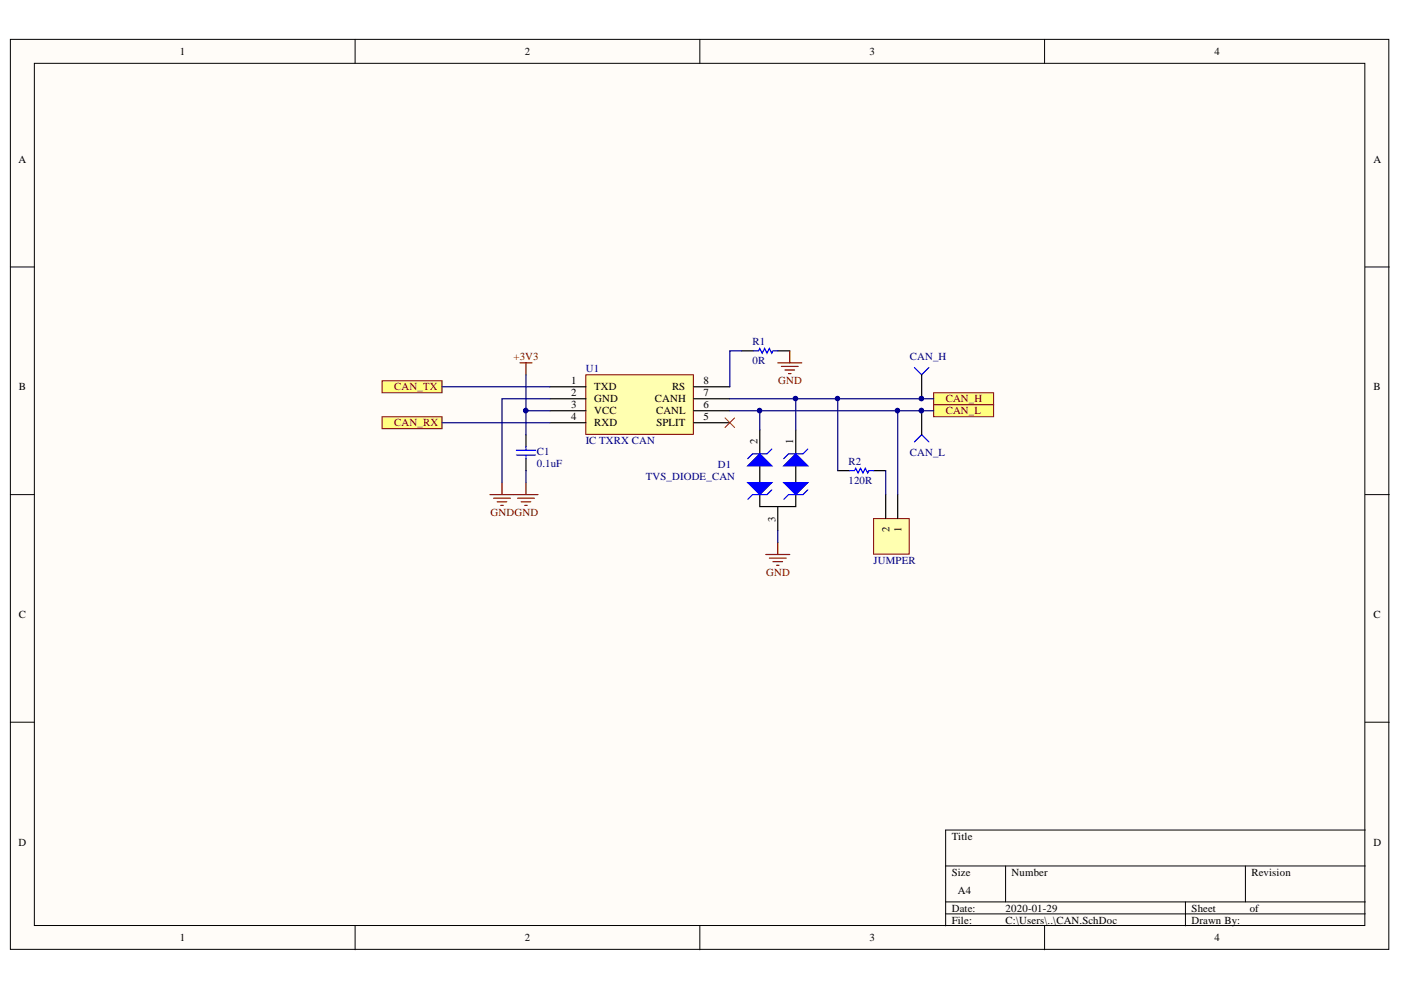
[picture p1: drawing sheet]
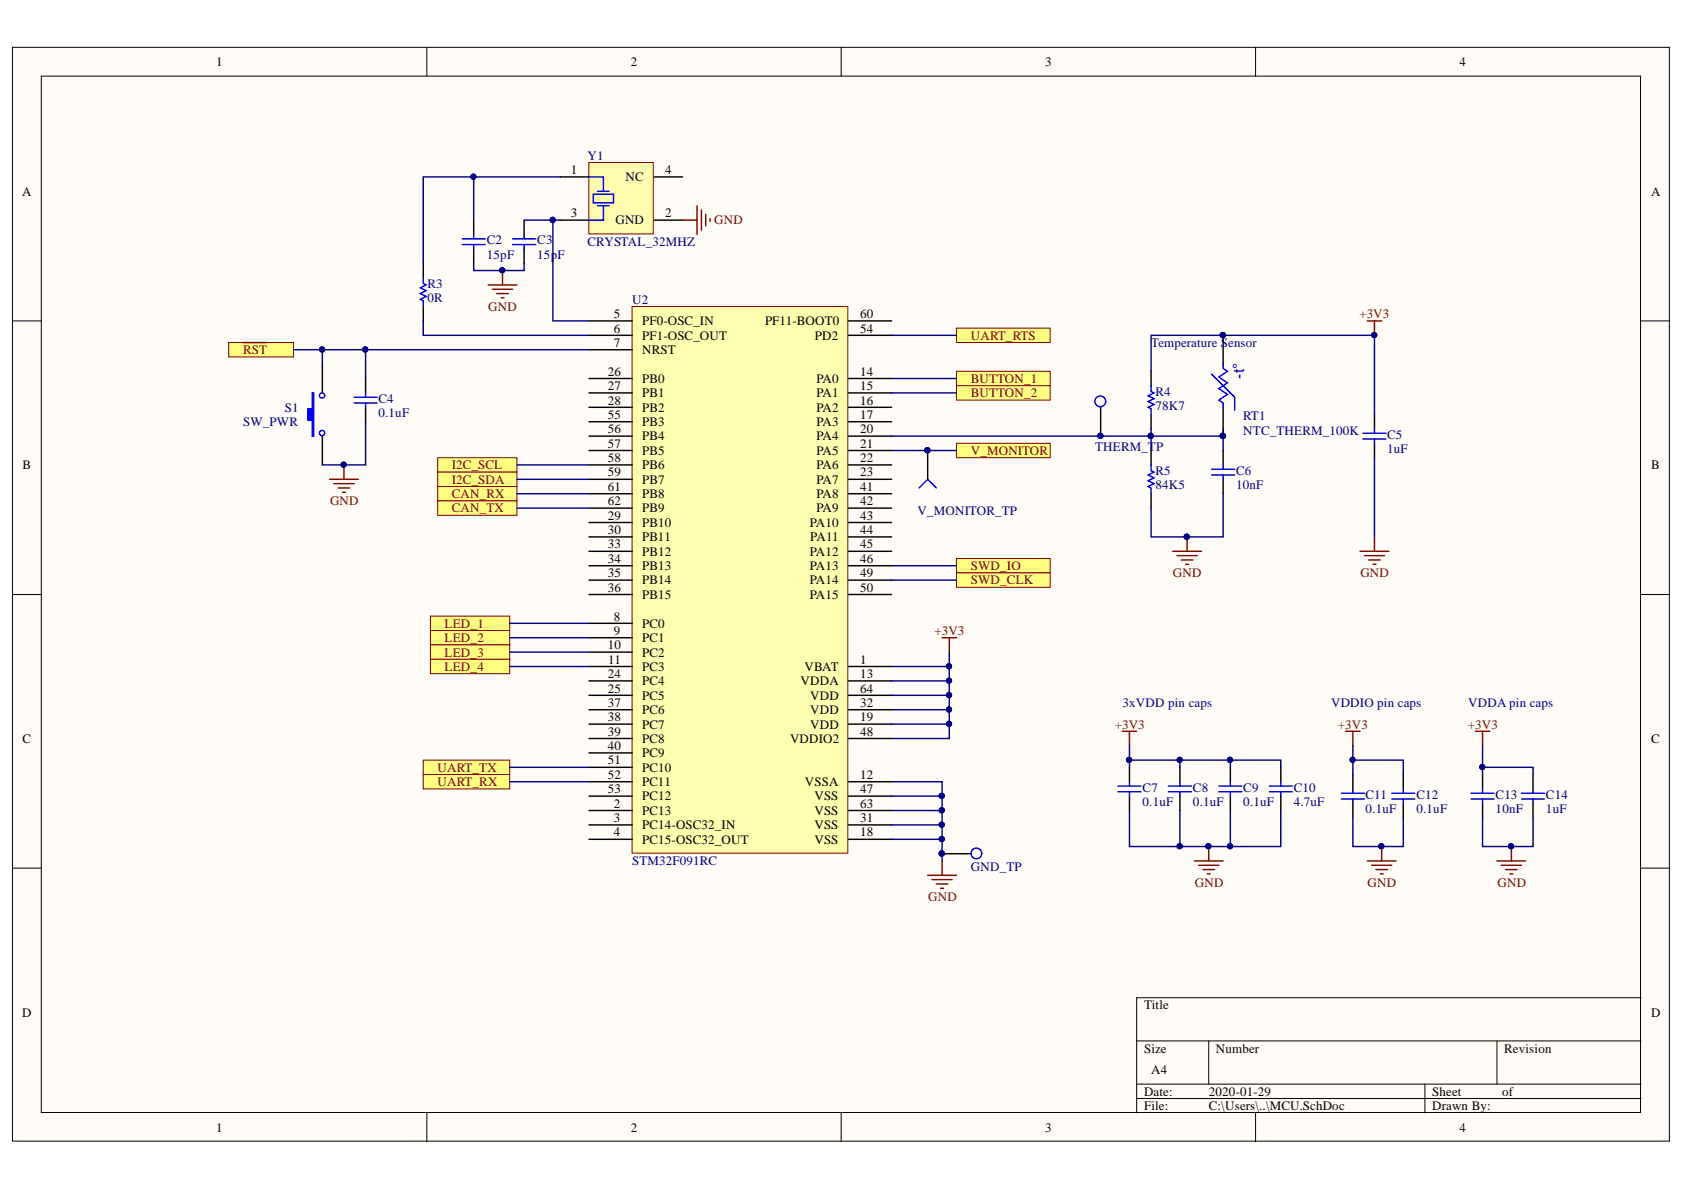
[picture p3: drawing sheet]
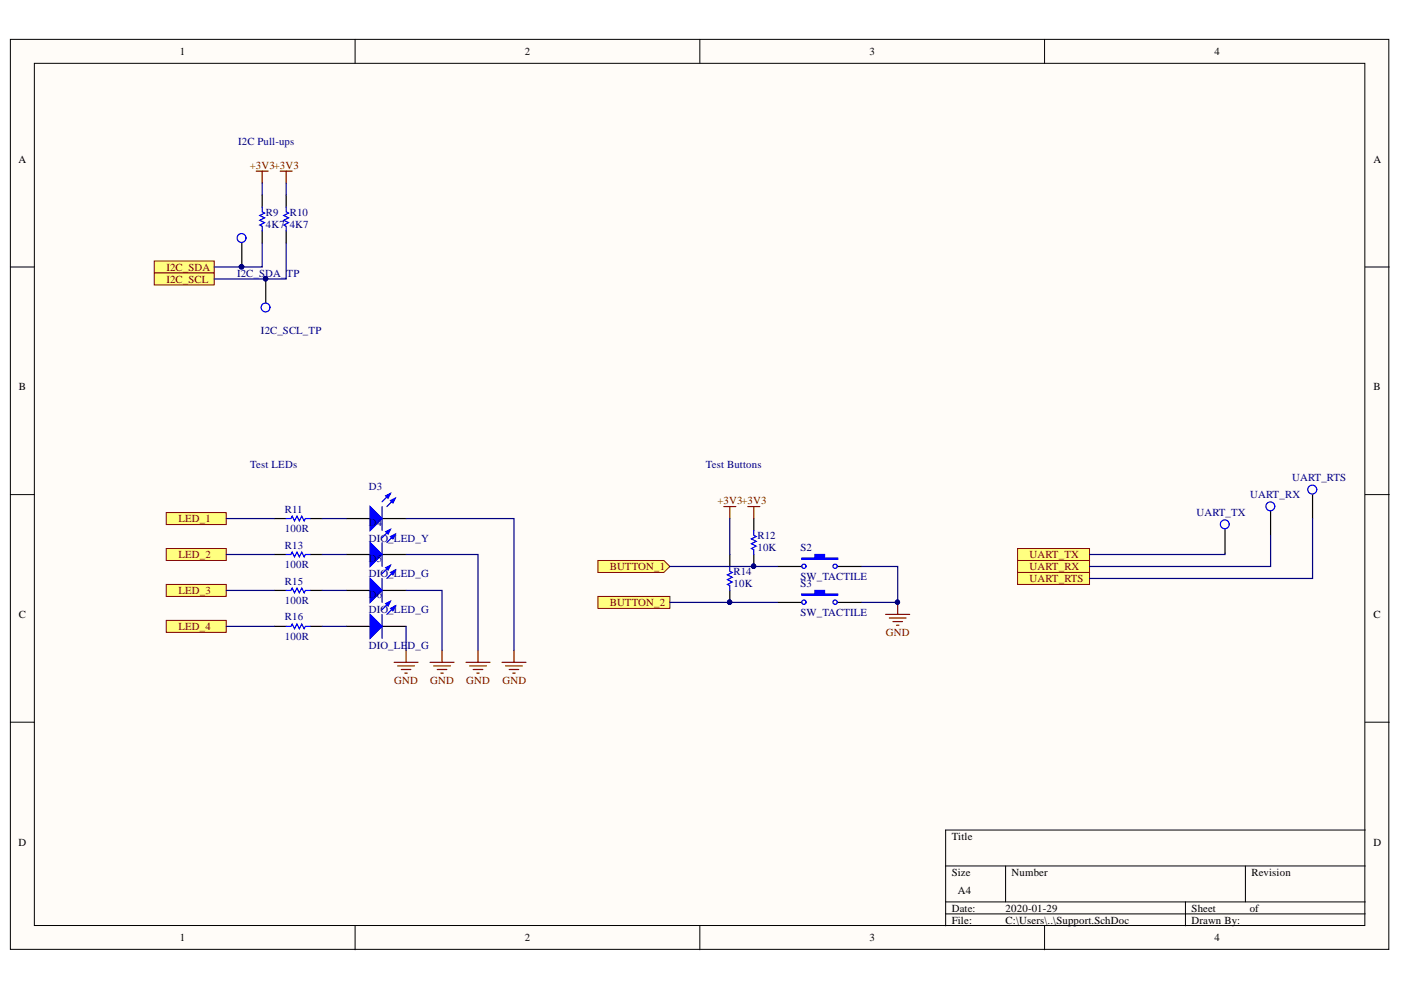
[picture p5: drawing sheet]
# Altium project Safety.PrjPCB
3 sheets, 50 parts. Net scope: flat (ports and power ports of the same name join across sheets).
Board file: Safety_rev1.PcbDoc
Sheets:
  Support.SchDoc
  CAN.SchDoc
  MCU.SchDoc

## Sheet Support.SchDoc
size A4

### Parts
D3  DIO_LED_Y  [LED_0805_LINE]
D4  DIO_LED_G  [LED_0805_LINE]
D5  DIO_LED_G  [LED_0805_LINE]
D6  DIO_LED_G  [LED_0805_LINE]
R9  value 4K7  [RESC0603(1608)_N]  (hidden comment: RES_4K7_0603)
R10  value 4K7  [RESC0603(1608)_N]  (hidden comment: RES_4K7_0603)
R11  value 100R  [RESC0603(1608)_N]  (hidden comment: RES_100R_0603)
R12  value 10K  [RESC0603(1608)_N]  (hidden comment: RES_10K_0603)
R13  value 100R  [RESC0603(1608)_N]  (hidden comment: RES_100R_0603)
R14  value 10K  [RESC0603(1608)_N]  (hidden comment: RES_10K_0603)
R15  value 100R  [RESC0603(1608)_N]  (hidden comment: RES_100R_0603)
R16  value 100R  [RESC0603(1608)_N]  (hidden comment: RES_100R_0603)
S2  SW_TACTILE  [B3U-1100P]
S3  SW_TACTILE  [B3U-1100P]
TP7  I2C_SDA_TP  [TESTPOINT_LOOP]
TP8  I2C_SCL_TP  [TESTPOINT_LOOP]
TP9  UART_RTS  [TESTPOINT_LOOP]
TP10  UART_RX  [TESTPOINT_LOOP]
TP11  UART_TX  [TESTPOINT_LOOP]

### Ports
BUTTON_1 (in), BUTTON_2, I2C_SCL, I2C_SDA, LED_1, LED_2, LED_3, LED_4, UART_RTS, UART_RX, UART_TX

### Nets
+3V3: R9.2 R10.2 R12.2 R14.1
GND: D3.2(K) D4.2(K) D5.2(K) D6.2(K) S2.2 S3.2
NetD3_1: D3.1(A) R11.2
NetD4_1: D4.1(A) R13.2
NetD5_1: D5.1(A) R15.2
NetD6_1: D6.1(A) R16.2
NetR9_1: R9.1 TP7.1(=value) ; port I2C_SDA
NetR10_1: R10.1 TP8.1(=value) ; port I2C_SCL
NetR11_1: R11.1 ; port LED_1
NetR12_1: R12.1 S2.1 ; port BUTTON_1
NetR13_1: R13.1 ; port LED_2
NetR14_2: R14.2 S3.1 ; port BUTTON_2
NetR15_1: R15.1 ; port LED_3
NetR16_1: R16.1 ; port LED_4
NetTP9_1: TP9.1(=value) ; port UART_RTS
NetTP10_1: TP10.1(=value) ; port UART_RX
NetTP11_1: TP11.1(=value) ; port UART_TX

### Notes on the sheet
- I2C Pull-ups
- Test LEDs
- Test Buttons

## Sheet CAN.SchDoc
size A4

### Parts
1  JUMPER  [HDR1X2]
C1  value 0.1uF  [CAPC0603(1608)55_N]  (hidden comment: CAP_0.1uF_16V_0603)
D1  TVS_DIODE_CAN  [TVS_DIODE_CAN]
R1  value 0R  [RESC0603(1608)_N]  (hidden comment: RES_0R_0603)
R2  value 120R  [RESC0603(1608)_N]  (hidden comment: RES_120R_0603)
TP1  CAN_H  [TESTPOINT]
TP2  CAN_L  [TESTPOINT]
U1  IC TXRX CAN  [LT-S8_N]

### Ports
CAN_H, CAN_L, CAN_RX, CAN_TX

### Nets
+3V3: C1.2 U1.3(VCC)
GND: C1.1 D1.3 R1.2 U1.2(GND)
Net1_1: 1.1 D1.2 TP2.1(=value) U1.6(CANL) ; port CAN_L
Net1_2: 1.2 R2.2
NetD1_1: D1.1 R2.1 TP1.1(=value) U1.7(CANH) ; port CAN_H
NetR1_1: R1.1 U1.8(RS)
NetU1_1: U1.1(TXD) ; port CAN_TX
NetU1_4: U1.4(RXD) ; port CAN_RX

Not connected (* = marked no-connect by the designer): U1 5(SPLIT)*

## Sheet MCU.SchDoc
size A4

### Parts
C2  value 15pF  [CAPC0603(1608)55_N]  (hidden comment: CAP_15pF_0603)
C3  value 15pF  [CAPC0603(1608)55_N]  (hidden comment: CAP_15pF_0603)
C4  value 0.1uF  [CAPC0603(1608)55_N]  (hidden comment: CAP_0.1uF_16V_0603)
C5  value 1uF  [CAPC0603(1608)55_N]  (hidden comment: CAP_1uF_16V_0603)
C6  value 10nF  [CAPC0603(1608)55_N]  (hidden comment: CAP_10nF_0603)
C7  value 0.1uF  [CAPC0603(1608)55_N]  (hidden comment: CAP_0.1uF_16V_0603)
C8  value 0.1uF  [CAPC0603(1608)55_N]  (hidden comment: CAP_0.1uF_16V_0603)
C9  value 0.1uF  [CAPC0603(1608)55_N]  (hidden comment: CAP_0.1uF_16V_0603)
C10  value 4.7uF  [CAPC0603(1608)55_N]  (hidden comment: CAP_4.7uF_0603)
C11  value 0.1uF  [CAPC0603(1608)55_N]  (hidden comment: CAP_0.1uF_16V_0603)
C12  value 0.1uF  [CAPC0603(1608)55_N]  (hidden comment: CAP_0.1uF_16V_0603)
C13  value 10nF  [CAPC0603(1608)55_N]  (hidden comment: CAP_10nF_0603)
C14  value 1uF  [CAPC0603(1608)55_N]  (hidden comment: CAP_1uF_16V_0603)
R3  value 0R  [RESC0603(1608)_N]  (hidden comment: RES_0R_0603)
R4  value 78K7  [RESC0603(1608)_N]  (hidden comment: RES_78K7_0603)
R5  value 84K5  [RESC0603(1608)_N]  (hidden comment: RES_84K5_0603)
RT1  NTC_THERM_100K  [RESC0603(1608)_N]
S1  SW_PWR  [PTS830GM140]
TP3  THERM_TP  [TESTPOINT_LOOP]
TP4  V_MONITOR_TP  [TESTPOINT]
TP5  GND_TP  [TESTPOINT_LOOP]
U2  STM32F091RC  [STM_LQFP64_N]
Y1  CRYSTAL_32MHZ  [AVX-CX2520DB32000D0GEJZ1-4_V]

### Ports
BUTTON_1, BUTTON_2, CAN_RX, CAN_TX, I2C_SCL, I2C_SDA, LED_1, LED_2, LED_3, LED_4, SWD_CLK, SWD_IO, UART_RTS, UART_RX, UART_TX, V_MONITOR, ~{RST}

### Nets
+3V3: C5.2 C7.2 C8.2 C9.2 C10.2 C11.2 C12.2 C13.2 C14.2 R4.2 RT1.1 U2.1(VBAT) U2.13(VDDA) U2.19(VDD) U2.32(VDD) U2.48(VDDIO2) U2.64(VDD)
GND: C2.1 C3.1 C4.1 C5.1 C6.1 C7.1 C8.1 C9.1 C10.1 C11.1 C12.1 C13.1 C14.1 R5.1 S1.1 TP5.1(=value) U2.12(VSSA) U2.18(VSS) U2.31(VSS) U2.47(VSS) U2.63(VSS) Y1.2(GND)
NetC2_2: C2.2 R3.2 Y1.1(HOT)
NetC3_2: C3.2 U2.5(PF0-OSC_IN) Y1.3(HOT)
NetC4_2: C4.2 S1.2 U2.7(NRST) ; port ~{RST}
NetC6_2: C6.2 R4.1 R5.2 RT1.2 TP3.1(=value) U2.20(PA4)
NetR3_1: R3.1 U2.6(PF1-OSC_OUT)
NetR9_1: U2.59(PB7) ; port I2C_SDA
NetR10_1: U2.58(PB6) ; port I2C_SCL
NetR11_1: U2.8(PC0) ; port LED_1
NetR12_1: U2.14(PA0) ; port BUTTON_1
NetR13_1: U2.9(PC1) ; port LED_2
NetR14_2: U2.15(PA1) ; port BUTTON_2
NetR15_1: U2.10(PC2) ; port LED_3
NetR16_1: U2.11(PC3) ; port LED_4
NetTP4_1: TP4.1(=value) U2.21(PA5) ; port V_MONITOR
NetTP9_1: U2.54(PD2) ; port UART_RTS
NetTP10_1: U2.52(PC11) ; port UART_RX
NetTP11_1: U2.51(PC10) ; port UART_TX
NetU1_1: U2.62(PB9) ; port CAN_TX
NetU1_4: U2.61(PB8) ; port CAN_RX
NetU2_46: U2.46(PA13) ; port SWD_IO
NetU2_49: U2.49(PA14) ; port SWD_CLK

Not connected (* = marked no-connect by the designer): U2 2(PC13) 3(PC14-OSC32_IN) 4(PC15-OSC32_OUT) 16(PA2) 17(PA3) 22(PA6) 23(PA7) 24(PC4) 25(PC5) 26(PB0) 27(PB1) 28(PB2) 29(PB10) 30(PB11) 33(PB12) 34(PB13) 35(PB14) 36(PB15) 37(PC6) 38(PC7) 39(PC8) 40(PC9) 41(PA8) 42(PA9) 43(PA10) 44(PA11) 45(PA12) 50(PA15) 53(PC12) 55(PB3) 56(PB4) 57(PB5) 60(PF11-BOOT0); Y1 4(NC)

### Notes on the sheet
- (near RT1) Temperature Sensor
- 3xVDD pin caps
- VDDIO pin caps
- VDDA pin caps

## Nets that join several sheets
+3V3: Support (R9.2 R10.2 R12.2 R14.1), CAN (C1.2 U1.3), MCU (17 pins)
GND: Support (6 pins), CAN (C1.1 D1.3 R1.2 U1.2), MCU (22 pins)
NetR9_1: Support (R9.1 TP7.1), MCU (U2.59)
NetR10_1: Support (R10.1 TP8.1), MCU (U2.58)
NetR11_1: Support (R11.1), MCU (U2.8)
NetR12_1: Support (R12.1 S2.1), MCU (U2.14)
NetR13_1: Support (R13.1), MCU (U2.9)
NetR14_2: Support (R14.2 S3.1), MCU (U2.15)
NetR15_1: Support (R15.1), MCU (U2.10)
NetR16_1: Support (R16.1), MCU (U2.11)
NetTP9_1: Support (TP9.1), MCU (U2.54)
NetTP10_1: Support (TP10.1), MCU (U2.52)
NetTP11_1: Support (TP11.1), MCU (U2.51)
NetU1_1: CAN (U1.1), MCU (U2.62)
NetU1_4: CAN (U1.4), MCU (U2.61)
